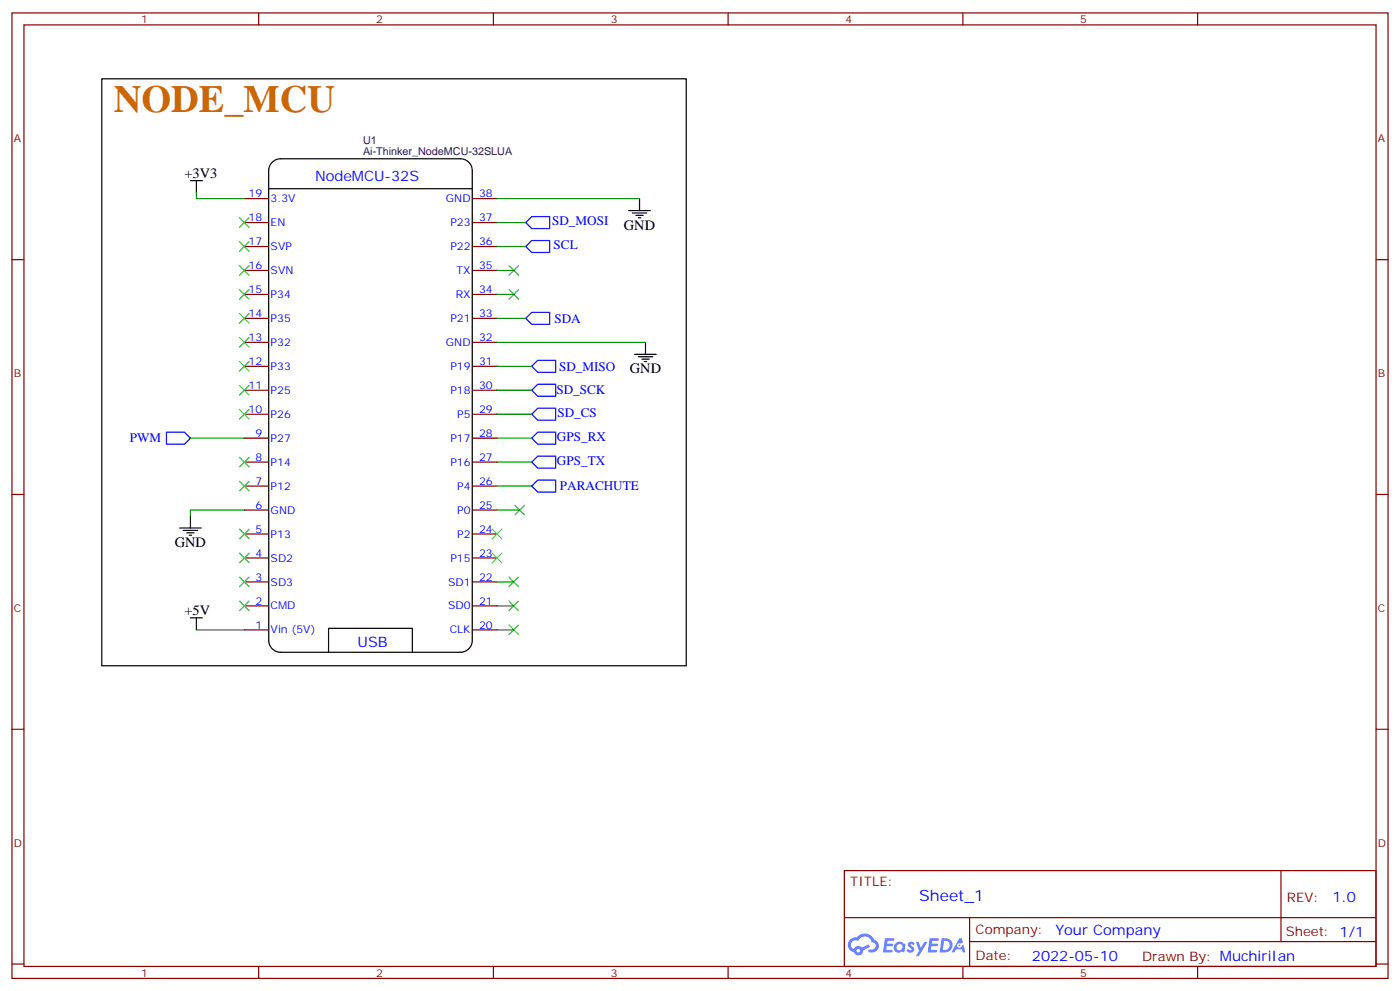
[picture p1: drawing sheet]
<svg xmlns="http://www.w3.org/2000/svg" width="412mm" height="292mm" viewBox="0 0 412 292" stroke-linecap="round" stroke-linejoin="round" font-family="sans-serif">
<g fill="none" stroke="#870000" stroke-width=".35">
<path d="M3.5 3.8h405.4v284.3h-405.4zM7.1 7.3h398.2v277.3h-398.2zM76.2 3.8v3.5M145.3 3.8v3.5M214.5 3.8v3.5M283.6 3.8v3.5M352.8 3.8v3.5M3.5 76.5h3.6M405.3 76.5h3.6M3.5 145.6h3.6M405.3 145.6h3.6M3.5 214.8h3.6"/>
<path d="M405.3 214.8h3.6M248.7 256.4h156.6v28.2h-156.6zM377.3 256.4v20.9M248.7 270.2h156.5M285.6 277.3h119.6M285.6 270.2v14.2M3.5 283.9h3.6M76.2 284.6v3.5M145.3 284.6v3.5M214.5 284.6v3.5M283.6 284.6v3.5M352.8 284.6v3.5"/>
<path d="M405.3 283.9h3.6"/>
</g>
<g fill="#5487ff">
<path d="M267.7 277.6a1.22 1.22 0 0 1 1.7 .2l-.4 .6a.47 .47 0 0 0-.3-.4 .47 .47 0 0 0-.5 .2l.1 .2a1.14 1.14 0 0 1 .8 1.8 1.14 1.14 0 0 1-1.9 0l-.2-.2 .5-.6 .7 .5a.29 .29 0 0 0 .3-.3 .29 .29 0 0 0-.2-.3 1.04 1.04 0 0 1-.6-1.7z"/>
<path d="M260.7 276.3h2.4l.3 .2-.2 .5-1.8 .1-.1 .8h1.5l.3 .4-.3 .4h-1.6l-.2 1.1h1.7l.2 .3-.2 .3-2.6 .1z"/>
<path d="M273.8 276.3h2.4l.3 .2-.1 .5-1.8 .1-.2 .8h1.6l.3 .4-.4 .4h-1.6l-.1 1.1h1.7l.2 .3-.2 .3-2.6 .1z"/>
<path d="M282.6 276.3h.7l.3 1.3-.6 .3a.69 .69 0 0 0-1 .3 .69 .69 0 0 0 .4 .9 .69 .69 0 0 0 .9-.6l.5-.2 .6 2.2h-.8l-.2-.9h-1.8l-.5 .9h-.8z"/>
<path d="M269.8 277.4h.8l.6 1.8 1.1-1.8h.9l-2.6 4.2h-.8l.9-1.5z"/>
<path d="M277.4 276.3l-.6 4.2h1.3a2.11 2.11 0 0 0 2.5-2.1 2.11 2.11 0 0 0-2.5-2.1zM278.1 277.1a1.39 1.39 0 0 1 1.7 1.4 1.39 1.39 0 0 1-1.8 1.3h-.3z"/>
<path d="M263.7 277.9a1.54 1.54 0 0 0-.1 2.2 1.54 1.54 0 0 0 2.2 .1l.6 .3 .3-2.3-.2-.3h-.4a1.49 1.49 0 0 0-2.4 0zM264 278.9a.94 .94 0 0 1 1.8 0 .94 .94 0 0 1-1.8 0z"/>
<path d="M250.4 276.7a2.18 2.18 0 0 0 1.1 3.7 1.44 1.44 0 0 0 1.6 .9 1.44 1.44 0 0 0 1.2-1.4l2-1.1-.5-.7-1.9 1a1.47 1.47 0 0 0-2.4 .4 1.39 1.39 0 0 1-.7-1.9 1.39 1.39 0 0 1 2-.5 2.12 2.12 0 0 1 2.2-1.3 2.12 2.12 0 0 1 1.9 1.7 1.14 1.14 0 0 1 1.1 1.4 1.14 1.14 0 0 1-1.7 .7 .43 .43 0 0 0-.5 .4 .43 .43 0 0 0 .4 .5 1.98 1.98 0 0 0 2.5-1.2 1.98 1.98 0 0 0-1.2-2.6 3.1 3.1 0 0 0-5.3-.6l-.9 .1zM252.3 280a.55 .55 0 0 1 1.1 0 .55 .55 0 0 1-1.1 0z"/>
<circle cx="282.6" cy="278.4" r=".26"/>
</g>
<g fill="none" stroke="#000" stroke-width=".35">
<path d="M30 23.2h172.1v172.9h-172.1zM56.1 53.2h3.5M57.9 53.2v3.5M79.1 50.2v138.4a3.5 3.5 0 0 0 3.6 3.5h52.9a3.5 3.5 0 0 0 3.5-3.5M79.1 55.6h60M79.1 50.3a3.5 3.5 0 0 1 3.6-3.5h52.9a3.5 3.5 0 0 1 3.5 3.5v138.1M188.4 58.5v3.5M185.2 62h6.4M186.3 62.7h4.2M187.3 63.4h2.1M188 64.1h.7M187 104.4h6.3"/>
<path d="M188 105.1h4.3M189.1 105.8h2.1M189.8 106.5h.7M190.1 100.8v3.6M52.9 155.5h6.4M54 156.2h4.2M55 156.9h2.1M55.7 157.6h.7M56.1 152v3.5M56.1 182h3.5M57.9 182v3.5M96.8 192.1v-7.1h24.7v7.1"/>
</g>
<g fill="none" stroke="#870000" stroke-width=".35">
<path d="M72 58.5h7M139.3 58.5h7.1M72 65.5h7M72 72.6h7M72 79.7h7M139.3 65.5h7.1M139.3 72.6h7.1M139.3 79.7h7.1M72 86.7h7M72 93.8h7M139.3 86.7h7.1M139.3 93.8h7.1"/>
<path d="M72 100.8h7M72 107.9h7M72 114.9h7M139.3 100.8h7.1M139.3 107.9h7.1M139.3 114.9h7.1M72 122h7M72 129h7M72 136.1h7M139.3 122h7.1M139.3 129h7.1M139.3 136.1h7.1"/>
<path d="M72 143.2h7M72 150.2h7M72 157.3h7M139.3 143.2h7.1M139.3 150.2h7.1M139.3 157.3h7.1M72 164.3h7M72 171.4h7M72 178.4h7M139.3 164.3h7.1M139.3 171.4h7.1M139.3 178.4h7.1"/>
<path d="M72 185.5h7M139.3 185.5h7.1"/>
</g>
<path d="M154.9 72.6l1.7-1.8h5.3v3.6h-5.3zM156.6 63.8h5.3v3.5h-5.3l-1.7-1.8zM154.9 93.8l1.7-1.8h5.3v3.5h-5.3zM156.6 107.9l1.8-1.8h5.3v3.5h-5.3zM156.6 114.9l1.8-1.7h5.3v3.5h-5.3zM49 127.3h5.3l1.8 1.7-1.8 1.8h-5.3zM156.6 136.1l1.8-1.8h5.3v3.6h-5.3zM156.6 129l1.8-1.7h5.3v3.5h-5.3zM156.6 122l1.8-1.8h5.3v3.6h-5.3zM156.6 143.2l1.8-1.8h5.3v3.5h-5.3z" fill="none" stroke="#00f" stroke-width=".35"/>
<g fill="none" stroke="#008700" stroke-width=".35">
<path d="M57.9 56.7v1.8h14.1M146.4 58.5h42M146.4 65.5h8.5M146.4 72.6h8.5M146.4 79.7h4.9M146.4 93.8h8.5M146.4 86.7h4.9M146.4 107.9h10.2M146.4 100.8h43.7M146.4 114.9h10.2M56.1 129h15.9M146.4 122h10.2"/>
<path d="M146.4 129h10.2M146.4 136.1h10.2M72 150.2h-15.9v1.8M146.4 143.2h10.2M146.4 150.2h6.7M146.4 171.4h4.9M146.4 178.4h4.9M57.9 185.5h14.1M146.4 185.5h4.9"/>
</g>
<g fill="none" stroke="#3c3" stroke-width=".35">
<path d="M70.6 64.1l2.8 2.9M70.6 71.2l2.8 2.8M70.6 78.2l2.8 2.9M73.4 64.1l-2.8 2.9M73.4 71.2l-2.8 2.8M73.4 78.2l-2.8 2.9M149.9 78.2l2.9 2.9M152.8 78.2l-2.9 2.9M70.6 85.3l2.8 2.8M70.6 92.4l2.8 2.8M70.6 99.4l2.8 2.8M73.4 85.3l-2.8 2.8"/>
<path d="M73.4 92.4l-2.8 2.8M73.4 99.4l-2.8 2.8M149.9 85.3l2.9 2.8M152.8 85.3l-2.9 2.8M70.6 113.5l2.8 2.8M70.6 106.5l2.8 2.8M73.4 113.5l-2.8 2.8M73.4 106.5l-2.8 2.8M70.6 120.6l2.8 2.8M70.6 134.7l2.8 2.8M73.4 120.6l-2.8 2.8M73.4 134.7l-2.8 2.8"/>
<path d="M70.6 141.7l2.8 2.9M70.6 155.9l2.8 2.8M73.4 141.7l-2.8 2.9M73.4 155.9l-2.8 2.8M145 155.9l2.8 2.8M147.8 155.9l-2.8 2.8M151.7 148.8l2.8 2.8M154.5 148.8l-2.8 2.8M70.6 162.9l2.8 2.8M70.6 170l2.8 2.8M70.6 177l2.8 2.8M73.4 162.9l-2.8 2.8"/>
<path d="M73.4 170l-2.8 2.8M73.4 177l-2.8 2.8M145 162.9l2.8 2.8M147.8 162.9l-2.8 2.8M149.9 177l2.9 2.8M149.9 170l2.9 2.8M152.8 177l-2.9 2.8M152.8 170l-2.9 2.8M149.9 184.1l2.9 2.8M152.8 184.1l-2.9 2.8"/>
</g>
<text font-size="11.3" fill="#c60" x="33.5" y="33.1">NODE_MCU</text>
<text font-size="4.6" fill="#00f" x="270.8" y="265.4">Sheet_1</text>
<g font-size="4.2">
<text x="54.3" y="52.5">+3V3</text>
<text x="183.8" y="67.7">GND</text>
<text x="185.6" y="110">GND</text>
<text x="51.5" y="161.1">GND</text>
<text x="54.3" y="181.3">+5V</text>
</g>
<g font-size="4.2" fill="#00f">
<text x="92.8" y="53.2">NodeMCU-32S</text>
<text x="105.3" y="190.4">USB</text>
<text x="392.5" y="265.7">1.0</text>
<text x="310.9" y="275.2">Your Company</text>
<text x="304" y="283">2022-05-10</text>
</g>
<g font-size="3.9" fill="#00f">
<text x="162.6" y="66.3">SD_MOSI</text>
<text x="163.1" y="73.2">SCL</text>
<text x="163.3" y="95">SDA</text>
<text x="164.7" y="109.2">SD_MISO</text>
<text x="163.9" y="116.2">SD_SCK</text>
<text x="164.2" y="122.7">SD_CS</text>
<text x="38.2" y="130.2">PWM</text>
<text x="164.1" y="129.8">GPS_RX</text>
<text x="164.1" y="136.8">GPS_TX</text>
<text x="164.9" y="144.4">PARACHUTE</text>
</g>
<g font-size="3.9" fill="#800">
<text x="250.5" y="261">TITLE:</text>
<text x="379.1" y="265.7">REV:</text>
<text x="287.4" y="275.2">Company:</text>
<text x="378.7" y="275.8">Sheet: 1/1</text>
<text x="287.4" y="282.9">Date:</text>
<text x="336.4" y="282.9">Drawn By: MuchiriIan</text>
</g>
<g font-size="3.2" fill="#800">
<text x="41.6" y="6.8">1</text>
<text x="110.8" y="6.8">2</text>
<text x="179.9" y="6.8">3</text>
<text x="249.1" y="6.8">4</text>
<text x="318.2" y="6.8">5</text>
<text x="4.1" y="41.9">A</text>
<text x="405.9" y="41.9">A</text>
<text x="4.1" y="111.1">B</text>
<text x="405.9" y="111.1">B</text>
<text x="4.1" y="180.2">C</text>
<text x="405.9" y="180.2">C</text>
<text x="4.1" y="249.3">D</text>
<text x="405.9" y="249.3">D</text>
<text x="41.6" y="287.6">1</text>
<text x="110.8" y="287.6">2</text>
<text x="179.9" y="287.6">3</text>
<text x="249.1" y="287.6">4</text>
<text x="318.2" y="287.6">5</text>
</g>
<g font-size="3.2" fill="#000080">
<text x="107" y="45.7">Ai-Thinker_NodeMCU-32SLUA</text>
<text x="107" y="42.5">U1</text>
</g>
<g font-size="3.2" fill="#00f">
<text x="73.2" y="58.1">19</text>
<text x="79.7" y="59.5">3.3V</text>
<text x="131.4" y="59.5">GND</text>
<text x="141.1" y="58.1">38</text>
<text x="73.2" y="65.2">18</text>
<text x="141.1" y="65.2">37</text>
<text x="79.7" y="66.6">EN</text>
<text x="132.7" y="66.6">P23</text>
<text x="73.2" y="72.2">17</text>
<text x="79.7" y="73.7">SVP</text>
<text x="132.7" y="73.7">P22</text>
<text x="141.1" y="72.2">36</text>
<text x="73.2" y="79.3">16</text>
<text x="79.7" y="80.7">SVN</text>
<text x="134.5" y="80.7">TX</text>
<text x="141.1" y="79.3">35</text>
<text x="73.2" y="86.4">15</text>
<text x="79.7" y="87.8">P34</text>
<text x="134.3" y="87.8">RX</text>
<text x="141.1" y="86.4">34</text>
<text x="73.2" y="93.4">14</text>
<text x="79.7" y="94.8">P35</text>
<text x="132.7" y="94.8">P21</text>
<text x="141.1" y="93.4">33</text>
<text x="73.2" y="100.5">13</text>
<text x="79.7" y="101.9">P32</text>
<text x="131.4" y="101.9">GND</text>
<text x="141.1" y="100.5">32</text>
<text x="73.2" y="107.5">12</text>
<text x="141.1" y="107.5">31</text>
<text x="79.7" y="108.9">P33</text>
<text x="132.7" y="108.9">P19</text>
<text x="73.2" y="114.6">11</text>
<text x="79.7" y="116">P25</text>
<text x="132.7" y="116">P18</text>
<text x="141.1" y="114.6">30</text>
<text x="73.2" y="121.6">10</text>
<text x="79.7" y="123">P26</text>
<text x="134.7" y="123">P5</text>
<text x="141.1" y="121.6">29</text>
<text x="75.2" y="128.7">9</text>
<text x="79.7" y="130.1">P27</text>
<text x="132.7" y="130.1">P17</text>
<text x="141.1" y="128.7">28</text>
<text x="75.2" y="135.7">8</text>
<text x="79.7" y="137.2">P14</text>
<text x="132.7" y="137.2">P16</text>
<text x="141.1" y="135.7">27</text>
<text x="75.2" y="142.8">7</text>
<text x="141.1" y="142.8">26</text>
<text x="75.2" y="149.9">6</text>
<text x="79.7" y="144.2">P12</text>
<text x="134.7" y="144.2">P4</text>
<text x="141.1" y="149.9">25</text>
<text x="79.7" y="151.3">GND</text>
<text x="134.7" y="151.3">P0</text>
<text x="75.2" y="156.9">5</text>
<text x="79.7" y="158.3">P13</text>
<text x="134.7" y="158.3">P2</text>
<text x="141.1" y="156.9">24</text>
<text x="75.2" y="164">4</text>
<text x="79.7" y="165.4">SD2</text>
<text x="132.7" y="165.4">P15</text>
<text x="141.1" y="164">23</text>
<text x="75.2" y="171">3</text>
<text x="79.7" y="172.4">SD3</text>
<text x="132" y="172.4">SD1</text>
<text x="141.1" y="171">22</text>
<text x="75.2" y="178.1">2</text>
<text x="79.7" y="179.5">CMD</text>
<text x="132" y="179.5">SD0</text>
<text x="141.1" y="178.1">21</text>
<text x="75.2" y="185.1">1</text>
<text x="141.1" y="185.1">20</text>
<text x="79.7" y="186.5">Vin (5V)</text>
<text x="132.5" y="186.5">CLK</text>
</g>
</svg>
